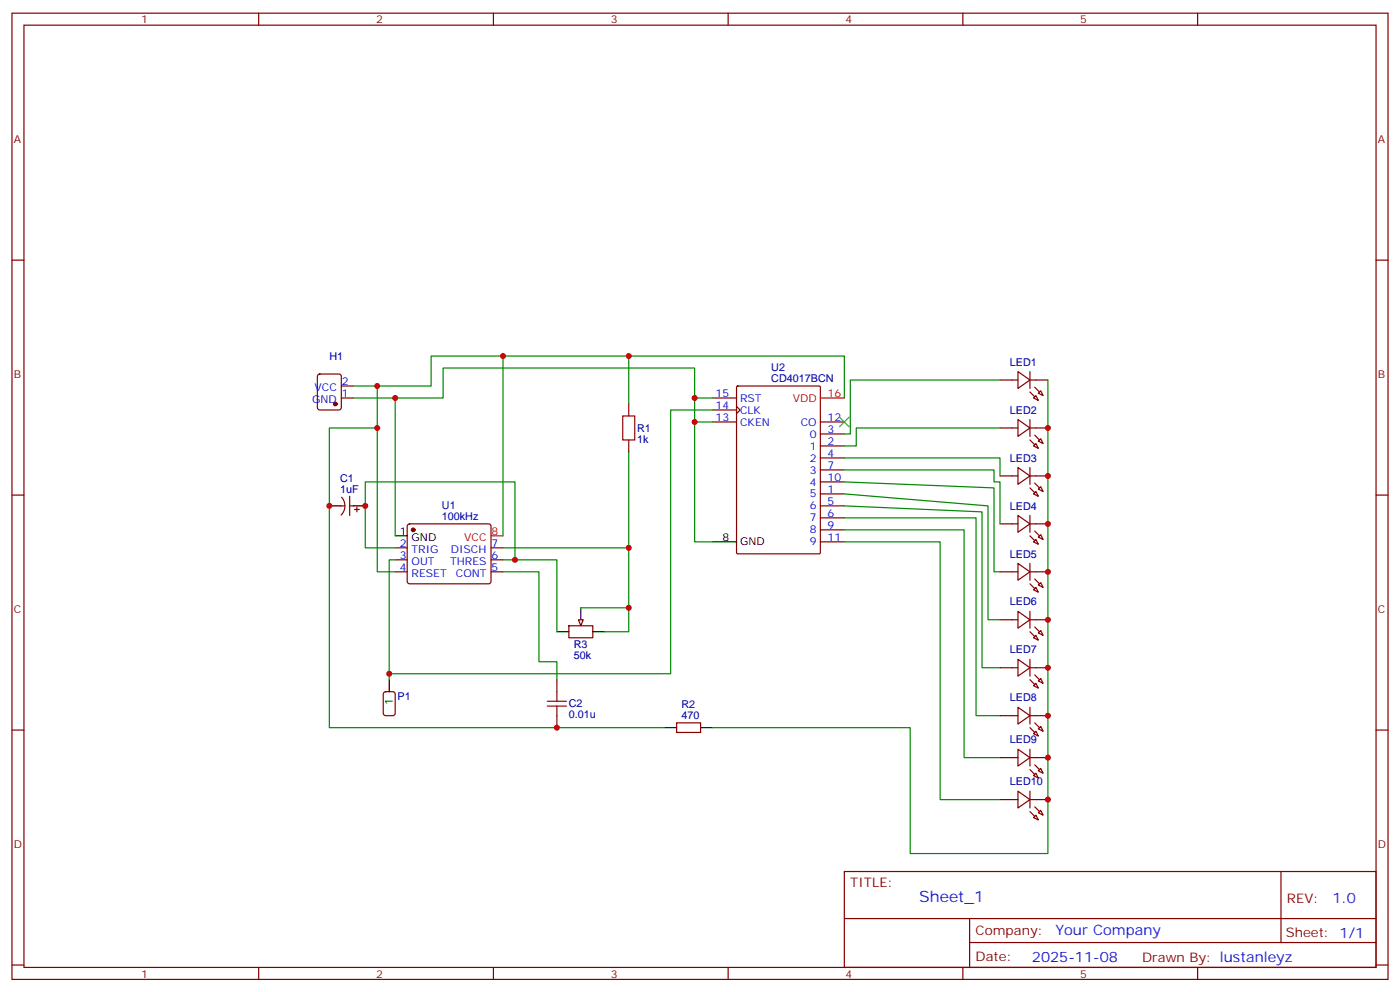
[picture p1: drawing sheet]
<svg xmlns="http://www.w3.org/2000/svg" width="412mm" height="292mm" viewBox="0 0 412 292" stroke-linecap="round" stroke-linejoin="round" font-family="sans-serif">
<g fill="none" stroke="#870000" stroke-width=".35">
<path d="M3.5 3.9h405.4v284.3h-405.4zM7.1 7.4h398.2v277.3h-398.2zM76.2 3.9v3.5M145.3 3.9v3.5M214.5 3.9v3.5M283.6 3.9v3.5M352.8 3.9v3.5M3.5 76.6h3.6M405.3 76.6h3.6M93.7 110.3l.5-.2h5.6l.7 .4v9.4l-.4 .7h-5.9l-.7-.4v-9.4zM100.5 117.1h3.6M100.5 113.6h3.6"/>
<path d="M185.2 118.9v3.5M209.9 117.1h7.1M217 119.6l1 1-1 1.1M217 113.8l.3-.2h24l.3 .2 .1 48.8-.2 .3-24.2 .1-.3-.2zM185.2 129.5v3.5M209.9 124.2h7.1M209.9 120.6h7.1M241.7 131.2h7M241.7 127.7h7M241.7 134.8h7M241.7 138.3h7M241.7 124.2h7"/>
<path d="M3.5 145.7h3.6M100.5 148.9h1.1M100.6 146.3a3.8 3.8 0 0 1-.1 5.3M103 148.9h1.1M103 146v5.7M104.4 149.9h1.4M105.1 149.2v1.4M120.2 154.4l.4-.2h23.3l.5 .2 .2 .5v16.5l-.7 .4-23.5-.1-.5-.6v-16.2zM241.7 145.3h7M241.7 148.9h7M241.7 152.4h7M241.7 155.9h7"/>
<path d="M241.7 141.8h7M241.7 159.5h7M405.3 145.7h3.6M116.4 161.2h3.5M116.4 164.7h3.5M116.4 168.3h3.5M144.6 161.2h3.6M144.6 164.7h3.6M144.6 168.3h3.6M167.6 184.1h7v3.6h-7zM3.5 214.8h3.6M164 200v3.6"/>
<path d="M164 210.6v3.5M199.3 212.7h7.1v2.8h-7.1zM405.3 214.8h3.6M248.7 256.5h156.6v28.2h-156.6zM377.3 256.5v20.9M248.7 270.3h156.5M285.6 277.4h119.6M285.6 270.3v14.1M3.5 284h3.6M76.2 284.7v3.5M145.3 284.7v3.5M214.5 284.7v3.5"/>
<path d="M283.6 284.7v3.5M352.8 284.7v3.5M405.3 284h3.6"/>
</g>
<path d="M97 148.9h3.5M104.1 148.9h3.5M116.4 157.7h3.5M209.9 159.5h7.1M171.1 178.9v3.5M164 185.9h3.6M174.6 185.9h3.6M195.8 214.1h3.5M206.4 214.1h3.5" fill="none" stroke="#000" stroke-width=".35"/>
<path d="M241.7 117.1h7M144.6 157.7h3.6" fill="none" stroke="#f00" stroke-width=".35"/>
<g fill="#870000" stroke="#870000" stroke-width=".35">
<circle cx="121.7" cy="155.9" r=".53"/>
<circle cx="98.8" cy="118.9" r=".53"/>
</g>
<path d="M183.4 122.4h3.6v7.1h-3.6zM161.2 207.8h5.7M161.2 206.4h5.7M164 203.6v2.8M164 207.8v2.8" fill="none" stroke="#a10000" stroke-width=".35"/>
<path d="M170.4 182.4h1.4l-.7 1.7z" fill="#f0f0f0" stroke="#870000" stroke-width=".35"/>
<g fill="none" stroke="#870000" stroke-width=".35">
<path d="M294.6 111.8h5.3M299.9 109.4l3.5 2.4-3.5 2.5zM303.4 111.8h5.3M303.4 109.4v4.9M304.4 117.1l.8-.7 .7 1.4zM305.9 115.7l.7-.7 .7 1.4zM294.6 125.9h5.3M299.9 123.5l3.5 2.4-3.5 2.5zM299.9 137.6l3.5 2.5-3.5 2.4zM303.4 123.5v4.9M303.4 137.6v4.9M303.4 125.9h5.3"/>
<path d="M304.4 131.2l.8-.7 .7 1.4zM305.9 129.8l.7-.7 .7 1.4zM294.6 140.1h5.3M294.6 154.2h5.3M299.9 151.7l3.5 2.5-3.5 2.4zM303.4 151.7v4.9M303.4 140.1h5.3M303.4 154.2h5.3M304.4 145.3l.8-.7 .7 1.4zM304.4 159.5l.8-.7 .7 1.4zM305.9 143.9l.7-.7 .7 1.4zM305.9 158l.7-.7 .7 1.5z"/>
<path d="M294.6 168.3h5.3M299.9 165.8l3.5 2.5-3.5 2.4zM299.9 179.9l3.5 2.5-3.5 2.5zM303.4 165.8v4.9M303.4 179.9v5M303.4 168.3h5.3M304.4 173.6l.8-.7 .7 1.4zM305.9 172.2l.7-.8 .7 1.5zM294.6 182.4h5.3M294.6 196.5h5.3M299.9 194l3.5 2.5-3.5 2.5zM303.4 194v5"/>
<path d="M303.4 182.4h5.3M303.4 196.5h5.3M304.4 187.7l.8-.7 .7 1.4zM305.9 186.3l.7-.7 .7 1.4zM113.1 203.8l.5-.2h2.1l.7 .4v5.9l-.4 .7h-2.4l-.7-.5v-5.8zM294.6 210.6h5.3M299.9 208.1l3.5 2.5-3.5 2.5zM303.4 208.1v5M303.4 210.6h5.3M304.4 201.8l.8-.7 .7 1.4zM304.4 215.9l.8-.7 .7 1.4zM305.9 200.4l.7-.7 .7 1.4z"/>
<path d="M305.9 214.5l.7-.7 .7 1.4zM294.6 223h5.3M294.6 235.3h5.3M299.9 220.5l3.5 2.5-3.5 2.4zM299.9 232.8l3.5 2.5-3.5 2.5zM303.4 220.5v4.9M303.4 232.8v5M303.4 223h5.3M303.4 235.3h5.3M304.4 228.2l.8-.7 .7 1.5zM305.9 226.8l.7-.7 .7 1.4zM305.9 239.2l.7-.7 .7 1.4z"/>
<path d="M304.4 240.6l.8-.7 .7 1.4z"/>
</g>
<g fill="#870000" stroke="#870000" stroke-width=".35">
<path d="M304.8 113.9l1.4 1.5z"/>
<path d="M303.4 115.4l1.4 1.4z"/>
<path d="M304.8 128.1l1.4 1.4z"/>
<path d="M303.4 129.5l1.4 1.4z"/>
<path d="M304.8 142.2l1.4 1.4z"/>
<path d="M303.4 143.6l1.4 1.4z"/>
<path d="M304.8 156.3l1.4 1.4z"/>
<path d="M303.4 157.7l1.4 1.4z"/>
<path d="M304.8 170.4l1.4 1.4z"/>
<path d="M303.4 171.8l1.4 1.4z"/>
<path d="M304.8 184.5l1.4 1.4z"/>
<path d="M303.4 185.9l1.4 1.4z"/>
<path d="M304.8 198.6l1.4 1.4z"/>
<path d="M303.4 200l1.4 1.4z"/>
<path d="M304.8 212.7l1.4 1.4z"/>
<path d="M303.4 214.1l1.4 1.4z"/>
<path d="M304.8 225.1l1.4 1.4z"/>
<path d="M303.4 226.5l1.4 1.4z"/>
<path d="M304.8 237.4l1.4 1.4z"/>
<path d="M303.4 238.8l1.4 1.4z"/>
</g>
<path d="M114.7 200v3.6" fill="none" stroke="#000" stroke-width=".35"/>
<g fill="none" stroke="#008700" stroke-width=".35">
<path d="M104.1 113.6h22.9v-8.8h121.7v12.3M104.1 117.1h26.4v-8.8h74.1v51.2h5.3M111.1 113.6v54.7h5.3M116.4 117.1v40.6M148.2 104.8v52.9M185.2 104.8v14.1M204.6 117.1h5.3M294.6 111.8h-44.1v15.9h-1.8M308.7 111.8v139.4h-40.6v-37.1h-58.2M111.1 125.9h-14.1v88.2h98.8M185.2 133v28.2h-37M204.6 124.2h5.3"/>
<path d="M209.9 120.6h-12.3v77.7h-82.9v-33.6h1.7M248.7 134.8h45.9v5.3M248.7 138.3h44.1v3.5h1.8v12.4M294.6 125.9h-42.4v5.3h-3.5M248.7 141.8l44.1 1.8v24.7h1.8M248.7 145.3l42.3 3.6v33.5h3.6M248.7 152.4h38.8v58.2h7.1M248.7 155.9h35.3v67.1h10.6M248.7 159.5h28.2v75.8h17.7M248.7 148.9l40.6 1.7v45.9h5.3M116.4 161.2h-8.8v-19.4h44.1v22.9M148.2 164.7h15.8v21.2"/>
<path d="M148.2 168.3h10.5v26.4h5.3v5.3M171.1 178.9h14.1M185.2 161.2v24.7h-7M114.7 198.3v1.7"/>
</g>
<path d="M247.3 122.8l2.8 2.8M250.1 122.8l-2.8 2.8" fill="none" stroke="#3c3" stroke-width=".35"/>
<g fill="#c00">
<circle cx="308.7" cy="125.9" r=".88"/>
<circle cx="308.7" cy="140.1" r=".88"/>
<circle cx="308.7" cy="154.2" r=".88"/>
<circle cx="308.7" cy="168.3" r=".88"/>
<circle cx="308.7" cy="182.4" r=".88"/>
<circle cx="308.7" cy="196.5" r=".88"/>
<circle cx="308.7" cy="210.6" r=".88"/>
<circle cx="308.7" cy="223" r=".88"/>
<circle cx="308.7" cy="235.3" r=".88"/>
<circle cx="148.2" cy="104.8" r=".88"/>
<circle cx="204.6" cy="117.1" r=".88"/>
<circle cx="204.6" cy="124.2" r=".88"/>
<circle cx="185.2" cy="104.8" r=".88"/>
<circle cx="185.2" cy="161.2" r=".88"/>
<circle cx="185.2" cy="178.9" r=".88"/>
<circle cx="151.7" cy="164.7" r=".88"/>
<circle cx="107.6" cy="148.9" r=".88"/>
<circle cx="116.4" cy="117.1" r=".88"/>
<circle cx="114.7" cy="198.3" r=".88"/>
<circle cx="111.1" cy="113.6" r=".88"/>
<circle cx="111.1" cy="125.9" r=".88"/>
<circle cx="97" cy="148.9" r=".88"/>
<circle cx="164" cy="214.1" r=".88"/>
</g>
<text font-size="4.6" fill="#00f" x="270.8" y="265.5">Sheet_1</text>
<g font-size="4.2" fill="#00f">
<text x="392.5" y="265.7">1.0</text>
<text x="310.9" y="275.3">Your Company</text>
<text x="304" y="283.1">2025-11-08</text>
</g>
<g font-size="3.9" fill="#800">
<text x="250.5" y="261.1">TITLE:</text>
<text x="379.1" y="265.7">REV:</text>
<text x="287.4" y="275.3">Company:</text>
<text x="378.7" y="275.9">Sheet: 1/1</text>
<text x="287.4" y="282.9">Date:</text>
<text x="336.4" y="283">Drawn By: lustanleyz</text>
</g>
<g font-size="3.2" fill="#800">
<text x="41.6" y="6.9">1</text>
<text x="110.8" y="6.9">2</text>
<text x="179.9" y="6.9">3</text>
<text x="249.1" y="6.9">4</text>
<text x="318.2" y="6.9">5</text>
<text x="4.1" y="42">A</text>
<text x="405.9" y="42">A</text>
<text x="4.1" y="111.1">B</text>
<text x="405.9" y="111.1">B</text>
<text x="4.1" y="180.3">C</text>
<text x="405.9" y="180.3">C</text>
<text x="4.1" y="249.4">D</text>
<text x="405.9" y="249.4">D</text>
<text x="41.6" y="287.7">1</text>
<text x="110.8" y="287.7">2</text>
<text x="179.9" y="287.7">3</text>
<text x="249.1" y="287.7">4</text>
<text x="318.2" y="287.7">5</text>
</g>
<g font-size="3.2" fill="#000080">
<text x="97" y="105.8">H1</text>
<text x="297.5" y="107.6">LED1</text>
<text x="227.2" y="112.4">CD4017BCN</text>
<text x="227.2" y="109.2">U2</text>
<text x="297.5" y="121.7">LED2</text>
<text x="187.7" y="130.2">1k</text>
<text x="187.7" y="127">R1</text>
<text x="297.5" y="135.9">LED3</text>
<text x="100.2" y="141.8">C1</text>
<text x="100.2" y="145">1uF</text>
<text x="130.2" y="149.8">U1</text>
<text x="297.5" y="150">LED4</text>
<text x="130.2" y="153">100kHz</text>
<text x="297.5" y="164.1">LED5</text>
<text x="297.5" y="178.2">LED6</text>
<text x="169" y="190.6">R3</text>
<text x="169" y="193.8">50k</text>
<text x="297.5" y="192.3">LED7</text>
<text x="117.1" y="206">P1</text>
<text x="167.6" y="208.2">C2</text>
<text x="200.7" y="208.5">R2</text>
<text x="297.5" y="206.4">LED8</text>
<text x="167.6" y="211.4">0.01u</text>
<text x="200.7" y="211.7">470</text>
<text x="297.5" y="218.8">LED9</text>
<text x="297.5" y="231.1">LED10</text>
</g>
<g font-size="3.2" fill="#00f">
<text x="100.7" y="113.2">2</text>
<text x="92" y="118.5">GND</text>
<text x="92.6" y="115">VCC</text>
<text x="100.7" y="116.8">1</text>
<text x="210.8" y="116.8">15</text>
<text x="218" y="118.2">RST</text>
<text x="210.8" y="120.3">14</text>
<text x="210.8" y="123.8">13</text>
<text x="218" y="121.7">CLK</text>
<text x="218" y="125.2">CKEN</text>
<text x="235.9" y="125.2">CO</text>
<text x="243.8" y="123.8">12</text>
<text x="238.6" y="128.8">0</text>
<text x="243.8" y="130.9">2</text>
<text x="243.8" y="127.4">3</text>
<text x="238.6" y="132.3">1</text>
<text x="238.6" y="135.8">2</text>
<text x="243.8" y="134.4">4</text>
<text x="243.8" y="137.9">7</text>
<text x="238.6" y="139.3">3</text>
<text x="238.6" y="142.9">4</text>
<text x="243.8" y="141.5">10</text>
<text x="238.6" y="146.4">5</text>
<text x="238.6" y="149.9">6</text>
<text x="243.8" y="145">1</text>
<text x="243.8" y="148.5">5</text>
<text x="238.6" y="153.5">7</text>
<text x="243.8" y="152">6</text>
<text x="243.8" y="155.6">9</text>
<text x="117.8" y="160.9">2</text>
<text x="144.8" y="160.9">7</text>
<text x="238.6" y="157">8</text>
<text x="238.6" y="160.5">9</text>
<text x="243.8" y="159.1">11</text>
<text x="117.8" y="164.4">3</text>
<text x="117.8" y="167.9">4</text>
<text x="121.2" y="162.6">TRIG</text>
<text x="121.2" y="166.2">OUT</text>
<text x="132.6" y="166.2">THRES</text>
<text x="132.8" y="162.6">DISCH</text>
<text x="144.8" y="167.9">5</text>
<text x="144.8" y="164.4">6</text>
<text x="121.2" y="169.7">RESET</text>
<text x="134.3" y="169.7">CONT</text>
</g>
<g font-size="3.2" fill="#f00">
<text x="233.5" y="118.2">VDD</text>
<text x="243.8" y="116.8">16</text>
<text x="136.7" y="159.1">VCC</text>
<text x="144.8" y="157.3">8</text>
</g>
<g font-size="3.2">
<text x="117.8" y="157.3">1</text>
<text x="121.2" y="159.1">GND</text>
<text x="212.8" y="159.1">8</text>
<text x="218" y="160.5">GND</text>
<text x="115.7" y="207.3" transform="rotate(-90 115.7 207.3)">1</text>
</g>
</svg>
